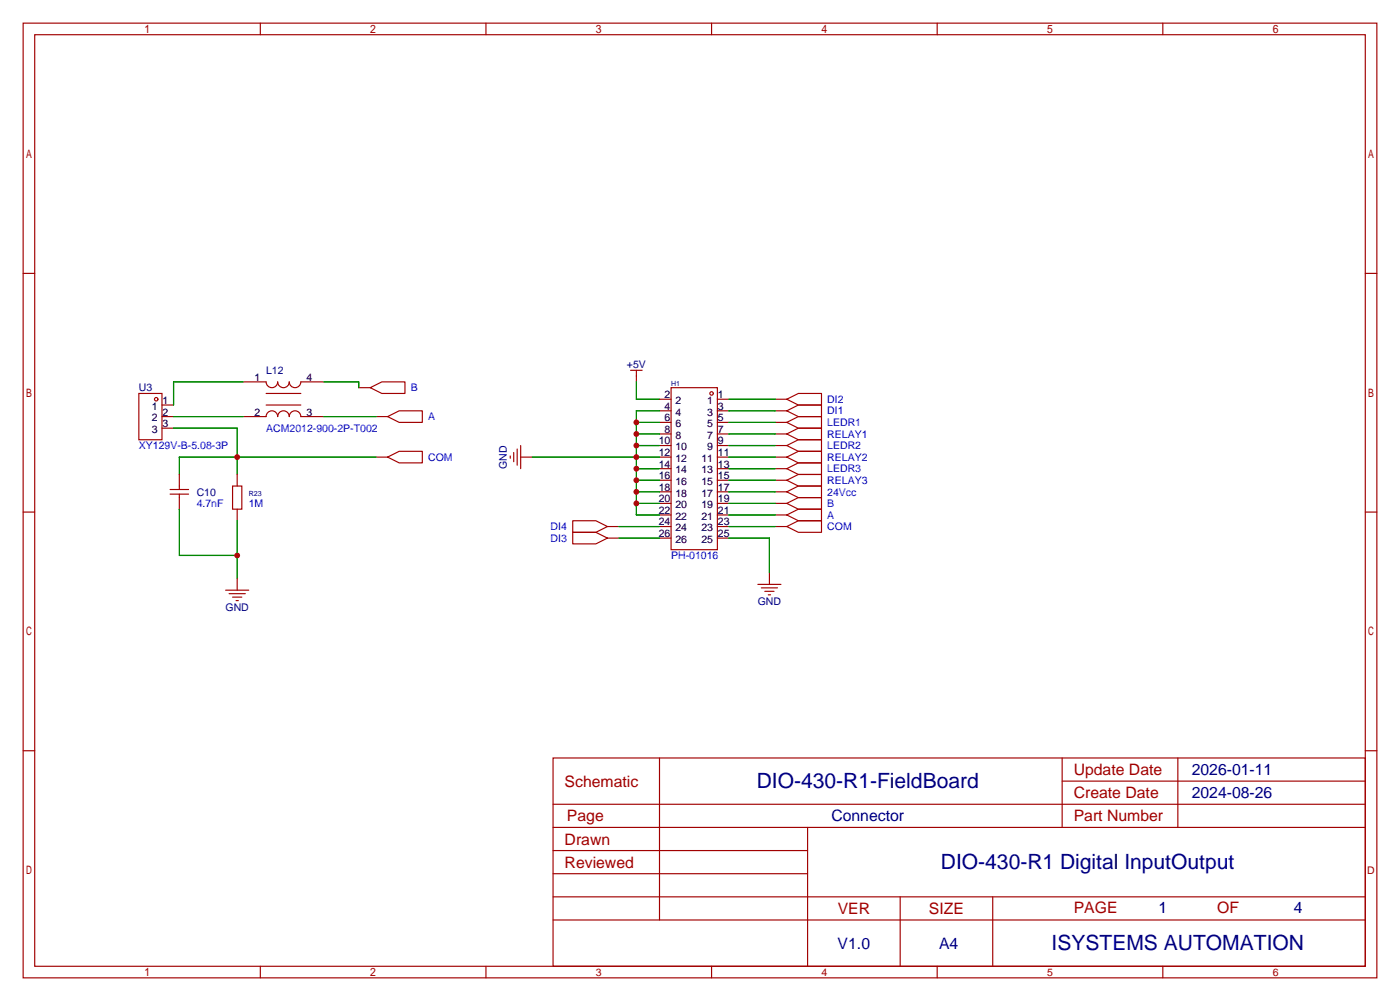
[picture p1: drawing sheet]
<svg xmlns="http://www.w3.org/2000/svg" width="307mm" height="220mm" viewBox="0 0 307 220" stroke-linecap="round" stroke-linejoin="round" font-family="sans-serif">
<g fill="none" stroke="#a10000" stroke-width=".25">
<path d="M5.1 5.1h297.2v209.5h-297.2zM7.6 7.6h292.1v204.5h-292.1zM57.1 5.1v2.5M106.7 5.1v2.5M156.2 5.1v2.5M205.7 5.1v2.5M255.3 5.1v2.5M5.1 60h2.5M299.7 60h2.6M30.5 86.4h5.1v10.1h-5.1zM35.6 91.4h2.5M35.6 88.9h2.5"/>
<path d="M35.6 94h2.5M53.3 83.8h5.1a1.27 1.27 0 0 0 1.3 1.3 1.27 1.27 0 0 0 1.3-1.3 1.27 1.27 0 0 0 1.2 1.3 1.27 1.27 0 0 0 1.3-1.3 1.27 1.27 0 0 0 1.3 1.3 1.27 1.27 0 0 0 1.2-1.3h5.1M53.3 91.4h5.1a1.27 1.27 0 0 1 1.3-1.2 1.27 1.27 0 0 1 1.3 1.2 1.27 1.27 0 0 1 1.2-1.2 1.27 1.27 0 0 1 1.3 1.2 1.27 1.27 0 0 1 1.3-1.2 1.27 1.27 0 0 1 1.2 1.2h5.1M58.4 88.9h7.6M58.4 86.4h7.6M78.7 85.1h2.6M81.3 85.1l2.5-1.3h5.1v2.6h-5.1zM82.5 91.4h2.6M85.1 91.4l2.5-1.2h5.1v2.5h-5.1zM112.8 99.3v2M113.5 98.6v3.5M114.3 97.8v5.1"/>
<path d="M138.4 81.3h2.6M139.7 81.3v2.5M144.8 95.2h2.5M144.8 90.2h2.5M144.8 87.6h2.5M144.8 92.7h2.5M144.8 97.8h2.5M147.3 85.1h10.2v35.5h-10.2zM157.5 95.2h2.5M157.5 90.2h2.5M157.5 87.6h2.5M157.5 92.7h2.5"/>
<path d="M157.5 97.8h2.5M170.2 95.2h2.5M170.2 90.2h2.5M170.2 87.6h2.5M170.2 92.7h2.5M170.2 97.8h2.5M172.7 95.2l2.6-1.2h5v2.5h-5zM172.7 90.2l2.6-1.3h5v2.5h-5zM172.7 87.6l2.6-1.2h5v2.5h-5zM172.7 92.7l2.6-1.3h5v2.6h-5zM172.7 97.8l2.6-1.3h5v2.6h-5zM5.1 112.4h2.5"/>
<path d="M37.3 108.5h4.1M37.3 107.4h4.1M39.4 104.1v3.3M39.4 108.5v3.3M51.1 106.7h2v5.1h-2zM52.1 104.1v2.6M52.1 111.8v2.5M82.5 100.3h2.6M85.1 100.3l2.5-1.2h5.1v2.5h-5.1zM112 100.1v.5M114.3 100.3h2.5M125.7 116.8h5.1l2.5 1.3-2.5 1.3h-5.1z"/>
<path d="M125.7 114.3h5.1l2.5 1.3-2.5 1.2h-5.1zM133.3 115.6h2.6M133.3 118.1h2.6M144.8 107.9h2.5M144.8 100.3h2.5M144.8 115.6h2.5M144.8 110.5h2.5M144.8 113h2.5M144.8 118.1h2.5M144.8 105.4h2.5M144.8 102.9h2.5M157.5 107.9h2.5"/>
<path d="M157.5 100.3h2.5M157.5 115.6h2.5M157.5 110.5h2.5M157.5 113h2.5M157.5 118.1h2.5M157.5 105.4h2.5M157.5 102.9h2.5M170.2 107.9h2.5M170.2 100.3h2.5M170.2 115.6h2.5M170.2 110.5h2.5M170.2 113h2.5"/>
<path d="M170.2 105.4h2.5M170.2 102.9h2.5M172.7 107.9l2.6-1.2h5v2.5h-5zM172.7 115.6l2.6-1.3h5v2.5h-5zM172.7 110.5l2.6-1.3h5v2.6h-5zM172.7 113l2.6-1.2h5v2.5h-5zM172.7 100.3l2.6-1.2h5v2.5h-5zM172.7 105.4l2.6-1.3h5v2.6h-5zM172.7 102.9l2.6-1.3h5v2.5h-5zM299.7 112.4h2.6M49.5 129.5h5.1M50.3 130.3h3.5"/>
<path d="M51.1 131.1h2M51.8 131.8h.5M52.1 127v2.5M166.4 128.3h5M167.1 129h3.6M167.9 129.8h2M168.7 130.6h.5M168.9 125.7v2.6M5.1 164.8h2.5M121.4 166.4h178.3v45.7h-178.3zM121.4 176.5h178.3M144.8 166.4v35.5"/>
<path d="M233.2 166.4v15.2M233.2 171.4h66.5M258.6 166.4v15.2M299.7 164.8h2.6M121.4 186.7h55.9M121.4 181.6h178.3M121.4 196.8h178.3M121.4 191.8h55.9M177.3 181.6v30.5M197.6 196.8v15.3M217.9 196.8v15.3M57.1 212.1v2.5"/>
<path d="M106.7 212.1v2.5M121.4 201.9h178.3M156.2 212.1v2.5M205.7 212.1v2.5M255.3 212.1v2.5"/>
<circle cx="34.3" cy="87.6" r=".38"/>
<circle cx="156.2" cy="86.4" r=".38"/>
</g>
<g fill="none" stroke="#008700" stroke-width=".25">
<path d="M38.1 94h14v10.1M38.1 91.4h15.2M53.3 83.8h-15.2v5.1M71.1 91.4h11.4M71.1 83.8h7.6v1.3M139.7 83.8v3.8h5.1M139.7 97.8h5.1M139.7 95.2h5.1M139.7 92.7h5.1M144.8 90.2h-5.1v22.8h5.1M160 87.6h10.2M160 97.8h10.2"/>
<path d="M160 95.2h10.2M160 92.7h10.2M160 90.2h10.2M39.4 111.8v10.1h12.7M52.1 114.3v12.7M82.5 100.3h-43.1v3.8M116.8 100.3h28M135.9 115.6h8.9M135.9 118.1h8.9M139.7 102.9h5.1M139.7 105.4h5.1M139.7 107.9h5.1"/>
<path d="M139.7 110.5h5.1M160 100.3h10.2M160 102.9h10.2M160 105.4h10.2M160 107.9h10.2M160 110.5h10.2M160 113h10.2M160 115.6h10.2M160 118.1h8.9v7.6"/>
</g>
<g fill="#c00">
<circle cx="52.1" cy="100.3" r=".63"/>
<circle cx="139.7" cy="100.3" r=".63"/>
<circle cx="139.7" cy="97.8" r=".63"/>
<circle cx="139.7" cy="95.2" r=".63"/>
<circle cx="139.7" cy="92.7" r=".63"/>
<circle cx="139.7" cy="102.9" r=".63"/>
<circle cx="139.7" cy="105.4" r=".63"/>
<circle cx="139.7" cy="107.9" r=".63"/>
<circle cx="139.7" cy="110.5" r=".63"/>
<circle cx="52.1" cy="121.9" r=".63"/>
</g>
<g font-size="4.6" fill="#000080">
<text x="166.1" y="173.1">DIO-430-R1-FieldBoard</text>
<text x="206.5" y="190.8">DIO-430-R1 Digital InputOutput</text>
<text x="230.9" y="208.6">ISYSTEMS AUTOMATION</text>
</g>
<g font-size="3.5" fill="#a00000">
<text x="124" y="172.7">Schematic</text>
<text x="235.7" y="170.1">Update Date</text>
<text x="235.7" y="175.2">Create Date</text>
<text x="124" y="185.4">Drawn</text>
<text x="124.5" y="180.3">Page</text>
<text x="235.7" y="180.3">Part Number</text>
<text x="124" y="190.4">Reviewed</text>
<text x="183.9" y="200.6">VER</text>
<text x="203.9" y="200.6">SIZE</text>
<text x="235.7" y="200.3">PAGE</text>
<text x="267.2" y="200.3">OF</text>
</g>
<g font-size="3.5" fill="#000080">
<text x="261.6" y="170.1">2026-01-11</text>
<text x="261.6" y="175.2">2024-08-26</text>
<text x="182.5" y="180.3">Connector</text>
<text x="254.3" y="200.3">1</text>
<text x="284" y="200.3">4</text>
<text x="183.9" y="208.2">V1.0</text>
<text x="206.2" y="208.2">A4</text>
</g>
<g font-size="2.3">
<text x="55.9" y="83.6">1</text>
<text x="67.3" y="83.6">4</text>
<text x="33.3" y="89.9">1</text>
<text x="35.7" y="88.7">1</text>
<text x="145.9" y="89.9">4</text>
<text x="145.9" y="87.4">2</text>
<text x="148.3" y="88.7">2</text>
<text x="155.3" y="88.7">1</text>
<text x="157.6" y="87.4">1</text>
<text x="157.6" y="89.9">3</text>
<text x="33.3" y="92.5">2</text>
<text x="33.3" y="95">3</text>
<text x="35.7" y="91.2">2</text>
<text x="35.7" y="93.8">3</text>
<text x="55.9" y="91.2">2</text>
<text x="67.3" y="91.2">3</text>
<text x="145.9" y="95">8</text>
<text x="145.9" y="92.5">6</text>
<text x="148.3" y="93.8">6</text>
<text x="148.3" y="91.2">4</text>
<text x="155.3" y="91.2">3</text>
<text x="155.3" y="93.8">5</text>
<text x="157.6" y="92.5">5</text>
<text x="157.6" y="95">7</text>
<text x="144.6" y="100.1">12</text>
<text x="144.6" y="97.6">10</text>
<text x="148.3" y="101.4">12</text>
<text x="148.3" y="98.8">10</text>
<text x="148.3" y="96.3">8</text>
<text x="154" y="101.4">11</text>
<text x="155.3" y="96.3">7</text>
<text x="155.3" y="98.8">9</text>
<text x="157.6" y="97.6">9</text>
<text x="157.6" y="100.1">11</text>
<text x="144.6" y="107.7">18</text>
<text x="144.6" y="105.2">16</text>
<text x="144.6" y="102.6">14</text>
<text x="148.3" y="106.5">16</text>
<text x="148.3" y="103.9">14</text>
<text x="154" y="103.9">13</text>
<text x="154" y="106.5">15</text>
<text x="157.6" y="102.6">13</text>
<text x="157.6" y="105.2">15</text>
<text x="157.6" y="107.7">17</text>
<text x="144.6" y="112.8">22</text>
<text x="144.6" y="110.3">20</text>
<text x="148.3" y="111.5">20</text>
<text x="148.3" y="109">18</text>
<text x="154" y="109">17</text>
<text x="154" y="111.5">19</text>
<text x="157.6" y="110.3">19</text>
<text x="157.6" y="112.8">21</text>
<text x="144.6" y="117.9">26</text>
<text x="144.6" y="115.3">24</text>
<text x="148.3" y="119.2">26</text>
<text x="148.3" y="116.6">24</text>
<text x="148.3" y="114.1">22</text>
<text x="154" y="114.1">21</text>
<text x="154" y="116.6">23</text>
<text x="154" y="119.2">25</text>
<text x="157.6" y="115.3">23</text>
<text x="157.6" y="117.9">25</text>
</g>
<g font-size="2.3" fill="#000080">
<text x="58.4" y="82.1">L12</text>
<text x="137.6" y="80.8">+5V</text>
<text x="30.5" y="85.9">U3</text>
<text x="111.3" y="102.9" transform="rotate(-90 111.3 102.9)">GND</text>
<text x="43.2" y="108.8">C10</text>
<text x="49.5" y="134.2">GND</text>
<text x="166.3" y="132.9">GND</text>
</g>
<g font-size="2.3" fill="#00f">
<text x="90.2" y="85.9">B</text>
<text x="181.6" y="88.4">DI2</text>
<text x="58.4" y="94.8">ACM2012-900-2P-T002</text>
<text x="94" y="92.2">A</text>
<text x="181.6" y="91">DI1</text>
<text x="181.6" y="93.5">LEDR1</text>
<text x="30.5" y="98.6">XY129V-B-5.08-3P</text>
<text x="94" y="101.1">COM</text>
<text x="181.6" y="96.1">RELAY1</text>
<text x="181.6" y="101.1">RELAY2</text>
<text x="181.6" y="98.6">LEDR2</text>
<text x="181.6" y="106.2">RELAY3</text>
<text x="181.6" y="103.7">LEDR3</text>
<text x="43.2" y="111.3">4.7nF</text>
<text x="54.6" y="111.3">1M</text>
<text x="181.6" y="108.8">24Vcc</text>
<text x="181.6" y="111.3">B</text>
<text x="181.6" y="113.8">A</text>
<text x="120.9" y="118.9">DI3</text>
<text x="120.9" y="116.4">DI4</text>
<text x="181.6" y="116.4">COM</text>
<text x="147.3" y="122.7">PH-01016</text>
</g>
<g font-size="2.3" fill="#a00000">
<text x="300.2" y="191.8">D</text>
<text x="130.8" y="214.2">3</text>
<text x="180.3" y="214.2">4</text>
<text x="229.9" y="214.2">5</text>
<text x="279.4" y="214.2">6</text>
</g>
<g font-size="1.6" fill="#000080">
<text x="147.3" y="84.8">H1</text>
<text x="54.6" y="108.9">R23</text>
</g>
</svg>
